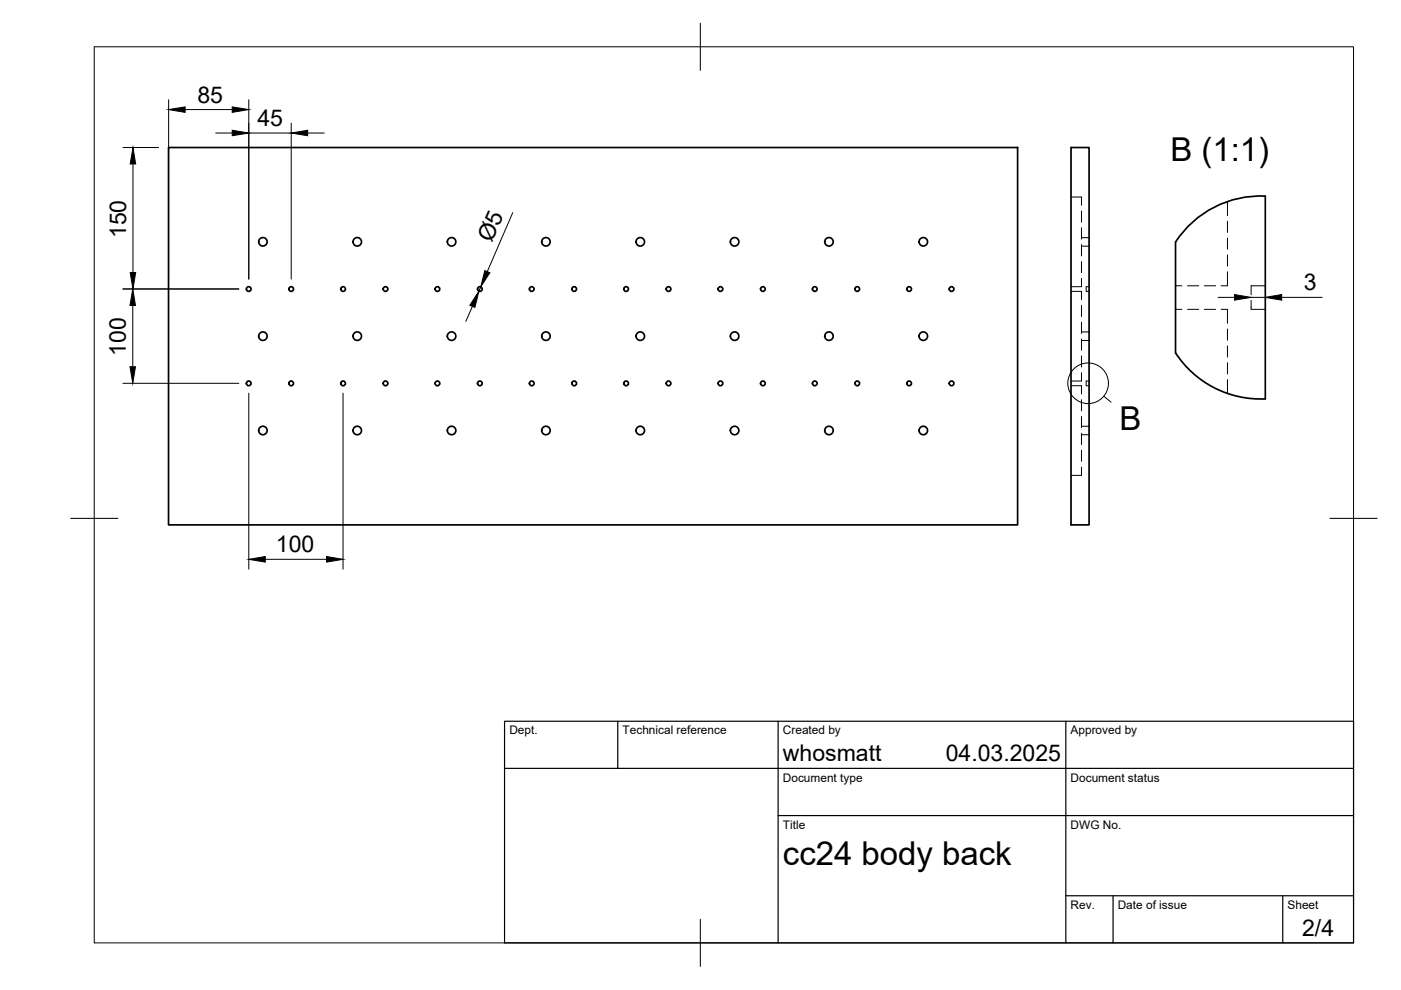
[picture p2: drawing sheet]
<svg xmlns="http://www.w3.org/2000/svg" width="297mm" height="210mm" viewBox="0 0 297 210" stroke-linecap="round" stroke-linejoin="round" font-family="sans-serif">
<!-- layer: Visible -->
<g fill="none" stroke="#000" stroke-width=".36">
<path d="M35.7 31.3h180.1v80h-180.1zM227.1 31.3h3.8v80h-3.8zM249.2 51.3v23.6M268.3 41.6v43a21.5 21.5 0 0 1-19-9.7M268.3 41.6a21.5 21.5 0 0 0-19 9.7"/>
<circle cx="55.7" cy="51.3" r=".9"/>
<circle cx="75.7" cy="51.3" r=".9"/>
<circle cx="95.7" cy="51.3" r=".9"/>
<circle cx="115.7" cy="51.3" r=".9"/>
<circle cx="135.8" cy="51.3" r=".9"/>
<circle cx="155.8" cy="51.3" r=".9"/>
<circle cx="175.8" cy="51.3" r=".9"/>
<circle cx="195.8" cy="51.3" r=".9"/>
<circle cx="52.7" cy="61.3" r=".5"/>
<circle cx="55.7" cy="71.3" r=".9"/>
<circle cx="61.7" cy="61.3" r=".5"/>
<circle cx="72.7" cy="61.3" r=".5"/>
<circle cx="75.7" cy="71.3" r=".9"/>
<circle cx="81.7" cy="61.3" r=".5"/>
<circle cx="92.7" cy="61.3" r=".5"/>
<circle cx="95.7" cy="71.3" r=".9"/>
<circle cx="101.7" cy="61.3" r=".5"/>
<circle cx="112.7" cy="61.3" r=".5"/>
<circle cx="115.7" cy="71.3" r=".9"/>
<circle cx="121.7" cy="61.3" r=".5"/>
<circle cx="132.7" cy="61.3" r=".5"/>
<circle cx="135.8" cy="71.3" r=".9"/>
<circle cx="141.7" cy="61.3" r=".5"/>
<circle cx="152.7" cy="61.3" r=".5"/>
<circle cx="155.8" cy="71.3" r=".9"/>
<circle cx="161.7" cy="61.3" r=".5"/>
<circle cx="172.8" cy="61.3" r=".5"/>
<circle cx="175.8" cy="71.3" r=".9"/>
<circle cx="181.7" cy="61.3" r=".5"/>
<circle cx="192.8" cy="61.3" r=".5"/>
<circle cx="195.8" cy="71.3" r=".9"/>
<circle cx="201.8" cy="61.3" r=".5"/>
<circle cx="52.7" cy="81.3" r=".5"/>
<circle cx="55.7" cy="91.3" r=".9"/>
<circle cx="61.7" cy="81.3" r=".5"/>
<circle cx="72.7" cy="81.3" r=".5"/>
<circle cx="75.7" cy="91.3" r=".9"/>
<circle cx="81.7" cy="81.3" r=".5"/>
<circle cx="92.7" cy="81.3" r=".5"/>
<circle cx="95.7" cy="91.3" r=".9"/>
<circle cx="101.7" cy="81.3" r=".5"/>
<circle cx="112.7" cy="81.3" r=".5"/>
<circle cx="115.7" cy="91.3" r=".9"/>
<circle cx="121.7" cy="81.3" r=".5"/>
<circle cx="132.7" cy="81.3" r=".5"/>
<circle cx="135.8" cy="91.3" r=".9"/>
<circle cx="141.7" cy="81.3" r=".5"/>
<circle cx="152.7" cy="81.3" r=".5"/>
<circle cx="155.8" cy="91.3" r=".9"/>
<circle cx="161.7" cy="81.3" r=".5"/>
<circle cx="172.8" cy="81.3" r=".5"/>
<circle cx="175.8" cy="91.3" r=".9"/>
<circle cx="181.7" cy="81.3" r=".5"/>
<circle cx="192.8" cy="81.3" r=".5"/>
<circle cx="195.8" cy="91.3" r=".9"/>
<circle cx="201.8" cy="81.3" r=".5"/>
</g>
<!-- layer: Hidden -->
<g fill="none" stroke="#000" stroke-width=".21">
<path d="M227.1 41.8h2.2v1.7M229.3 44.7v2.4M229.3 48.3v2.4M229.3 51.9v2.4M229.3 55.4v2.4M229.3 59v1.8h-2.2M229.3 50.4h1.6M229.3 52.2h1.6M260.2 42.7v3M260.2 46.9v2.4M260.2 50.5v2.3M260.2 54.1v2.3"/>
<path d="M260.2 57.6v3h-1.3M227.1 61.8h2.2v1.7M229.3 64.7v2.4M229.3 68.3v2.4M229.3 71.9v2.4M229.3 75.5v2.3M229.3 79v1.8h-2.2M229.3 70.4h1.6M229.3 72.2h1.6M230.9 60.8h-.6v1h.6M249.2 65.6h1.4M249.2 60.6h1.4"/>
<path d="M251.8 65.6h2.3M251.8 60.6h2.3M255.3 65.6h2.4M255.3 60.6h2.4M258.9 65.6h1.3v3M260.2 69.8v2.3M260.2 73.3v2.4M260.2 76.9v2.4M265.3 63.7v1.9h3M268.3 60.6h-3v1.9M227.1 81.8h2.2v1.7M229.3 84.7v2.4"/>
<path d="M229.3 88.3v2.4M229.3 91.9v2.4M229.3 95.5v2.3M229.3 99v1.8h-2.2M229.3 90.4h1.6M229.3 92.2h1.6M230.9 80.8h-.6v1h.6M260.2 80.5v3"/>
</g>
<!-- layer: BORDER -->
<path d="M20 9.9h267v190h-267zM148.5 4.9v10M15 109.9h10M282 109.9h10M148.5 194.9v10" fill="none" stroke="#000" stroke-width=".21"/>
<!-- layer: TITLEBLOCK -->
<path d="M107 152.9h180v47h-180zM131 152.9v10M165 152.9v47M226 152.9v47M107 162.9h180M165 172.9h122M226 189.9h61M236 189.9v10M272 189.9v10" fill="none" stroke="#000" stroke-width=".25"/>
<!-- layer: FD_Dimensions -->
<g fill="none" stroke="#000" stroke-width=".21">
<path d="M26.1 31.3h7.5M28.2 34.8v23M35.8 21.1v38.1M39.2 23.2h10M45.7 28.2h3.5M52.7 21.1v38.1M52.7 28.2h9M61.7 26.1v33.1M65.2 28.2h3.5M108.7 45.1l-5.4 12.5M26.1 61.3h24.5M28.2 64.8v13"/>
<path d="M100.2 65l-1.4 3.1M101.9 60.8l-.4 .9M258.3 63h3.4M265.2 65.1h.1M265.2 63h3M271.7 63h8.6M26.1 81.3h24.5M52.7 83.4v37.3M72.7 83.4v37.3M56.2 118.6h13"/>
</g>
<g fill="#000" stroke="#000" stroke-width=".21">
<path d="M28.2 31.3l.6 3.5h-1.2zM35.8 23.2l3.4-.5v1.1zM49.2 22.7l3.5 .5-3.5 .6zM49.2 27.6l3.5 .6-3.5 .6zM61.7 28.2l3.5-.6v1.2zM27.6 57.8h1.2l-.6 3.5zM102.8 57.4l1.1 .4-2 3zM28.2 61.3l.5 3.5h-1.1zM27.6 77.8h1.1l-.5 3.5zM101.5 61.7l-.8 3.5-1.1-.5zM261.7 62.5l3.5 .5-3.5 .6zM268.2 63l3.5-.5v1.1z"/>
<path d="M52.7 118.6l3.5-.6v1.2zM69.2 118l3.5 .6-3.5 .6z"/>
</g>
<!-- layer: Detail Boundary -->
<g fill="none" stroke="#000" stroke-width=".21">
<path d="M234 84l1.6 1.3"/>
<circle cx="230.7" cy="81.3" r="4.3"/>
</g>
<g font-size="7">
<text x="248.1" y="34.1">B (1:1)</text>
<text x="237.4" y="91.2">B</text>
<text x="166" y="183.4">cc24 body back</text>
</g>
<g font-size="4.9">
<text x="41.8" y="21.8">85</text>
<text x="54.6" y="26.7">45</text>
<text x="26.7" y="50.5" transform="rotate(-90 26.7 50.5)">150</text>
<text x="104.2" y="51.6" transform="rotate(-67 104.2 51.6)">Ø5</text>
<text x="276.4" y="61.6">3</text>
<text x="26.7" y="75.5" transform="rotate(-90 26.7 75.5)">100</text>
<text x="58.5" y="117.1">100</text>
<text x="166" y="161.4">whosmatt</text>
<text x="200.5" y="161.4">04.03.2025</text>
<text x="276.1" y="198.6">2/4</text>
</g>
<g font-size="2.5">
<text x="108" y="155.7">Dept.</text>
<text x="132" y="155.7">Technical reference</text>
<text x="166" y="155.7">Created by</text>
<text x="227" y="155.7">Approved by</text>
<text x="166" y="165.7">Document type</text>
<text x="227" y="165.7">Document status</text>
<text x="166" y="175.7">Title</text>
<text x="227" y="175.7">DWG No.</text>
<text x="227" y="192.7">Rev.</text>
<text x="237" y="192.7">Date of issue</text>
<text x="273" y="192.7">Sheet</text>
</g>
</svg>
